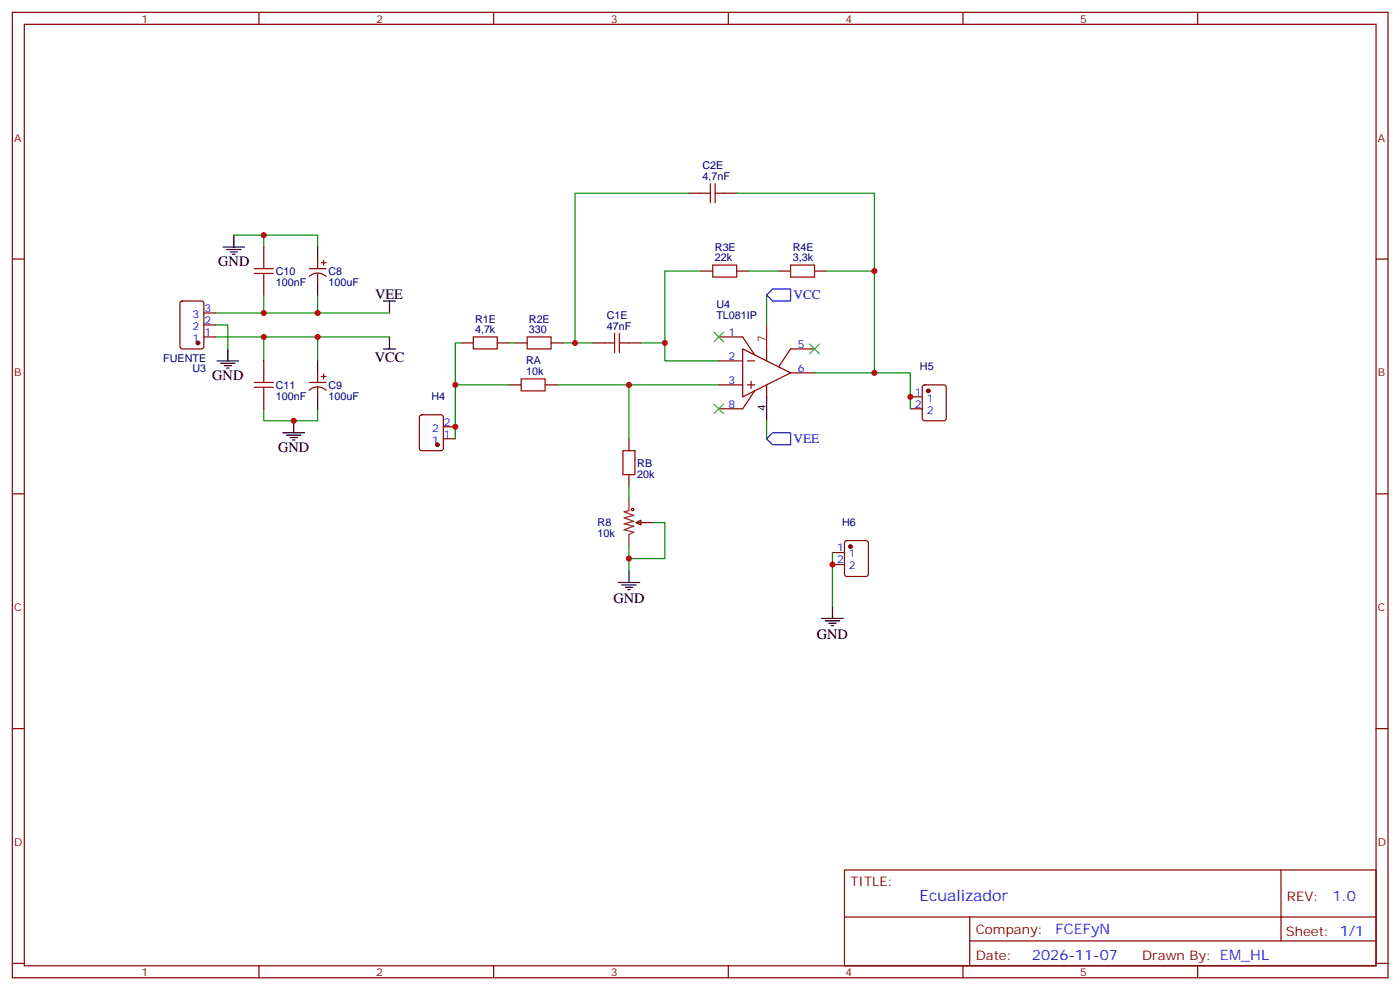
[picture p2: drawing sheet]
<svg xmlns="http://www.w3.org/2000/svg" width="413mm" height="292mm" viewBox="0 0 413 292" stroke-linecap="round" stroke-linejoin="round" font-family="sans-serif">
<g fill="none" stroke="#870000" stroke-width=".35">
<path d="M3.6 3.6h405.4v284.4h-405.4zM7.2 7.2h398.2v277.2h-398.2zM76.3 3.6v3.6M145.5 3.6v3.6M214.6 3.6v3.6M283.7 3.6v3.6M352.9 3.6v3.6M203 56.9h3.5M213.5 56.9h3.6M3.6 76.3h3.6M77.7 72.8v3.5M91.1 79.1h5"/>
<path d="M93.6 76.3v2.8M94.7 77.4h1.4M95.4 76.7v1.4M206.5 79.8h3.5M217.1 79.8h3.5M229.4 79.8h3.5M240 79.8h3.5M405.4 76.3h3.6M53.3 88.9l.4-.2h5.7l.6 .4 .1 13-.5 .6-5.9 .1-.6-.5-.1-12.9zM60.1 99.2h3.5M60.1 95.7h3.5M60.1 92.2h3.5"/>
<path d="M77.7 83.4v3.5M91.2 81.4a3.5 3.5 0 0 1 4.9 0M93.6 80.5v2.9M211.8 99.2h7l3.6 5.3M77.7 106.3v3.5M77.7 116.9v3.5M91.1 112.6h5M91.2 114.9a3.5 3.5 0 0 1 4.9 0M93.6 109.8v2.8M93.6 114.1v2.8M94.7 110.9h1.4M95.4 110.2v1.4"/>
<path d="M135.9 101h3.6M146.5 101h3.5M150 113.3h3.6M151.8 101h3.5M160.6 113.3h3.5M162.4 101h3.5M174.7 101h3.6M185.3 101h3.5M211.8 106.3h7M211.8 113.3h7M218.8 102.8l14.1 7-14.1 7.1zM220.2 106.3h2.2"/>
<path d="M220.2 113.3h2.2M221.3 112.3v2.1M222.4 115.1l-3.6 5.3h-7M225.9 102.8v3.5M225.9 113.3v3.6M232.9 109.8h7.1M240 102.8h-7.1l-3.5 5.3M268.2 116.9h3.5M272 113.6l.5-.3h5.6l.6 .5 .1 9.4-.5 .7h-5.8l-.7-.4-.1-9.4zM123.8 122.4l.5-.2h5.6l.7 .4v9.4l-.4 .7-5.9 .1-.7-.5v-9.4zM130.6 129.2h3.6M130.6 125.7h3.6"/>
<path d="M185.3 129.2v3.6M185.3 139.8v3.5M268.2 120.4h3.5M3.6 145.5h3.6M187.4 153.9l1.4-.7v1.4zM187.4 153.9h5M249 159.4l.5-.2h5.7l.6 .4 .1 9.5-.5 .6-5.9 .1-.6-.5-.1-9.4zM405.4 145.5h3.6M245.3 162.7h3.5M245.3 166.3h3.5M3.6 214.6h3.6M405.4 214.6h3.6"/>
<path d="M248.8 256.2h156.6v28.2h-156.6zM377.4 256.2v20.9M248.8 270.1h156.5M285.7 277.1h119.6M285.7 270.1v14.1M3.6 283.7h3.6M76.3 284.4v3.6M145.5 284.4v3.6M214.6 284.4v3.6M283.7 284.4v3.6M352.9 284.4v3.6M405.4 283.7h3.6"/>
</g>
<g fill="none" stroke="#008700" stroke-width=".35">
<path d="M203 56.9h-33.6v44.1M217.1 56.9h40.5v52.9h-17.6M68.9 69.3h24.7v3.5M77.7 69.3v3.5M206.5 79.8h-10.6v21.2M220.6 79.8h8.8M243.5 79.8h14.1M63.6 99.2h14.1v7.1M63.6 95.7h3.5v7.1M77.7 99.2h15.9v7.1M77.7 86.9v5.3h-14.1M93.6 86.9v5.3h-15.9"/>
<path d="M93.6 99.2h21.2M93.6 92.2h21.2M225.9 86.9v8.8M134.2 113.3v15.9M135.9 101h-1.7v12.3h15.8M150 101h1.8M164.1 113.3h21.2M165.9 101h8.8M188.8 101h7.1v5.3h15.9M211.8 113.3h-26.5v15.9M257.6 109.8h10.6v10.6M77.7 120.4v3.5h15.9v-3.5"/>
<path d="M225.9 123.9v5.3M185.3 143.3v3.6M192.4 153.9h3.5v10.6h-10.6M185.3 161v7M245.3 162.7v15.9"/>
</g>
<g fill="none" stroke="#000" stroke-width=".35">
<path d="M65.7 72.8h6.4M66.8 73.5h4.2M67.8 74.2h2.2M68.5 74.9h.8M68.9 69.3v3.5M93.6 72.8v3.5M93.6 83.4v3.5M113 88.7h3.5M114.8 88.7v3.5M114.8 99.2v3.6M64 106.3h6.3M65 107h4.3"/>
<path d="M66.1 107.7h2.1M66.8 108.4h.7M67.1 102.8v3.5M93.6 106.3v3.5M93.6 116.9v3.5M113 102.8h3.5M225.9 116.9v7M83.4 127.5h6.3M84.4 128.2h4.3M85.5 128.9h2.1M86.2 129.6h.7M86.5 123.9v3.6"/>
<path d="M182.1 171.6h6.4M183.2 172.3h4.2M184.3 173h2.1M185 173.7h.7M185.3 168v3.6M245.3 178.6v3.5M242.1 182.1h6.4M243.2 182.8h4.2M244.2 183.6h2.1M244.9 184.3h.7"/>
</g>
<g fill="none" stroke="#a10000" stroke-width=".35">
<path d="M206.5 56.9h2.8M209.3 54.1v5.6M210.7 56.9h2.8M210.7 54.1v5.6M74.9 79.1h5.6M77.7 76.3v2.8M210 78.1h7.1v3.5h-7.1zM232.9 78.1h7.1v3.5h-7.1zM74.9 80.5h5.6M77.7 80.5v2.9M139.5 99.2h7v3.6h-7zM155.3 99.2h7.1v3.6h-7.1z"/>
<path d="M181.1 98.2v5.6M182.5 98.2v5.6M74.9 114.1h5.6M74.9 112.6h5.6M77.7 109.8v2.8M77.7 114.1v2.8M153.6 111.6h7v3.5h-7zM178.3 101h2.8M182.5 101h2.8M183.6 132.8h3.5v7h-3.5z"/>
<circle cx="186.4" cy="150" r=".35"/>
</g>
<g fill="#870000" stroke="#870000" stroke-width=".35">
<circle cx="58.3" cy="101" r=".53"/>
<circle cx="128.9" cy="131" r=".53"/>
<circle cx="273.5" cy="115.1" r=".53"/>
<circle cx="250.6" cy="161" r=".53"/>
</g>
<path d="M225.9 95.7v7.1" fill="none" stroke="#f00" stroke-width=".35"/>
<path d="M185.3 146.9v3.5l-1.4 .3 2.8 1.1-2.8 .7 2.8 1.1-2.8 .7 2.8 .7-2.8 1 2.8 .7-1.4 .7v3.6" fill="none" stroke="#8c2424" stroke-width=".35"/>
<path d="M225.9 86.9l1.7-1.8h5.3v3.6h-5.3zM225.9 129.2l1.7-1.7h5.3v3.5h-5.3z" fill="none" stroke="#00f" stroke-width=".35"/>
<path d="M210.4 97.8l2.8 2.8M213.2 97.8l-2.8 2.8M210.4 119l2.8 2.8M213.2 119l-2.8 2.8M238.6 101.4l2.8 2.8M241.4 101.4l-2.8 2.8" fill="none" stroke="#3c3" stroke-width=".35"/>
<g fill="#c00">
<circle cx="77.7" cy="99.2" r=".88"/>
<circle cx="77.7" cy="92.2" r=".88"/>
<circle cx="93.6" cy="99.2" r=".88"/>
<circle cx="93.6" cy="92.2" r=".88"/>
<circle cx="86.5" cy="123.9" r=".88"/>
<circle cx="77.7" cy="69.3" r=".88"/>
<circle cx="185.3" cy="113.3" r=".88"/>
<circle cx="195.9" cy="101" r=".88"/>
<circle cx="134.2" cy="113.3" r=".88"/>
<circle cx="134.2" cy="125.7" r=".88"/>
<circle cx="257.6" cy="109.8" r=".88"/>
<circle cx="268.2" cy="116.9" r=".88"/>
<circle cx="169.4" cy="101" r=".88"/>
<circle cx="257.6" cy="79.8" r=".88"/>
<circle cx="185.3" cy="164.5" r=".88"/>
<circle cx="245.3" cy="166.3" r=".88"/>
</g>
<text font-size="4.6" fill="#00f" x="270.9" y="265.3">Ecualizador</text>
<g font-size="4.2">
<text x="64.3" y="78.4">GND</text>
<text x="110.5" y="87.9">VEE</text>
<text x="110.4" y="106.7">VCC</text>
<text x="62.5" y="111.9">GND</text>
<text x="82" y="133.1">GND</text>
<text x="180.7" y="177.6">GND</text>
<text x="240.7" y="188.1">GND</text>
</g>
<g font-size="4.2" fill="#00f">
<text x="392.6" y="265.5">1.0</text>
<text x="311" y="275">FCEFyN</text>
<text x="304.1" y="282.9">2026-11-07</text>
</g>
<g font-size="3.9" fill="#00f">
<text x="233.8" y="88.1">VCC</text>
<text x="233.8" y="130.4">VEE</text>
</g>
<g font-size="3.9" fill="#800">
<text x="250.6" y="260.8">TITLE:</text>
<text x="379.2" y="265.5">REV:</text>
<text x="287.5" y="275">Company:</text>
<text x="378.9" y="275.6">Sheet: 1/1</text>
<text x="287.5" y="282.7">Date:</text>
<text x="336.5" y="282.8">Draw</text>
<text x="346.7" y="282.8">n By: EM_HL</text>
</g>
<g font-size="3.2" fill="#800">
<text x="41.7" y="6.6">1</text>
<text x="110.9" y="6.6">2</text>
<text x="180" y="6.6">3</text>
<text x="249.2" y="6.6">4</text>
<text x="318.3" y="6.6">5</text>
<text x="4.2" y="41.7">A</text>
<text x="406" y="41.7">A</text>
<text x="4.2" y="110.9">B</text>
<text x="406" y="110.9">B</text>
<text x="4.2" y="180">C</text>
<text x="406" y="180">C</text>
<text x="4.2" y="249.2">D</text>
<text x="406" y="249.2">D</text>
<text x="41.7" y="287.4">1</text>
<text x="110.9" y="287.4">2</text>
<text x="180" y="287.4">3</text>
<text x="249.2" y="287.4">4</text>
<text x="318.3" y="287.4">5</text>
</g>
<g font-size="3.2" fill="#000080">
<text x="207" y="53">4,7nF</text>
<text x="207" y="49.8">C2E</text>
<text x="210.6" y="77">22k</text>
<text x="210.6" y="73.8">R3E</text>
<text x="233.6" y="77">3,3k</text>
<text x="233.6" y="73.8">R4E</text>
<text x="81.2" y="81">C10</text>
<text x="96.8" y="81">C8</text>
<text x="81.2" y="84.2">100nF</text>
<text x="96.8" y="84.2">100uF</text>
<text x="140" y="95">R1E</text>
<text x="155.8" y="95">R2E</text>
<text x="178.8" y="93.9">C1E</text>
<text x="211.1" y="93.9">TL081IP</text>
<text x="211.1" y="90.7">U4</text>
<text x="140" y="98.2">4,7k</text>
<text x="155.8" y="98.2">330</text>
<text x="178.8" y="97.1">47nF</text>
<text x="48.1" y="106.5">FUENTE</text>
<text x="155" y="107.4">RA</text>
<text x="56.7" y="109.6">U3</text>
<text x="155" y="110.5">10k</text>
<text x="271.1" y="109.1">H5</text>
<text x="81.2" y="117.7">100nF</text>
<text x="81.2" y="114.5">C11</text>
<text x="96.8" y="117.7">100uF</text>
<text x="96.8" y="114.5">C9</text>
<text x="127.1" y="117.9">H4</text>
<text x="187.8" y="137.4">RB</text>
<text x="187.8" y="140.6">20k</text>
<text x="176.1" y="155">R8</text>
<text x="248.1" y="155">H6</text>
<text x="176.1" y="158.3">10k</text>
</g>
<g font-size="3.2" fill="#00f">
<text x="56.8" y="93.6">3</text>
<text x="60.3" y="95.4">2</text>
<text x="60.3" y="91.8">3</text>
<text x="56.8" y="100.6">1</text>
<text x="56.8" y="97.1">2</text>
<text x="60.3" y="98.9">1</text>
<text x="214.7" y="98.9">1</text>
<text x="214.7" y="105.9">2</text>
<text x="235.1" y="102.4">5</text>
<text x="214.7" y="113">3</text>
<text x="235.1" y="109.5">6</text>
<text x="269.6" y="116.5">1</text>
<text x="273" y="118.3">1</text>
<text x="130.8" y="125.3">2</text>
<text x="214.7" y="120.1">8</text>
<text x="269.6" y="120.1">2</text>
<text x="273" y="121.8">2</text>
<text x="127.3" y="130.6">1</text>
<text x="127.3" y="127.1">2</text>
<text x="130.8" y="128.9">1</text>
<text x="246.6" y="162.4">1</text>
<text x="246.6" y="165.9">2</text>
<text x="250.1" y="164.1">1</text>
<text x="250.1" y="167.7">2</text>
</g>
<text font-size="3.2" fill="#f00" x="225.5" y="100.6" transform="rotate(-90 225.5 100.6)">7</text>
<text font-size="3.2" x="225.5" y="121" transform="rotate(-90 225.5 121)">4</text>
</svg>
